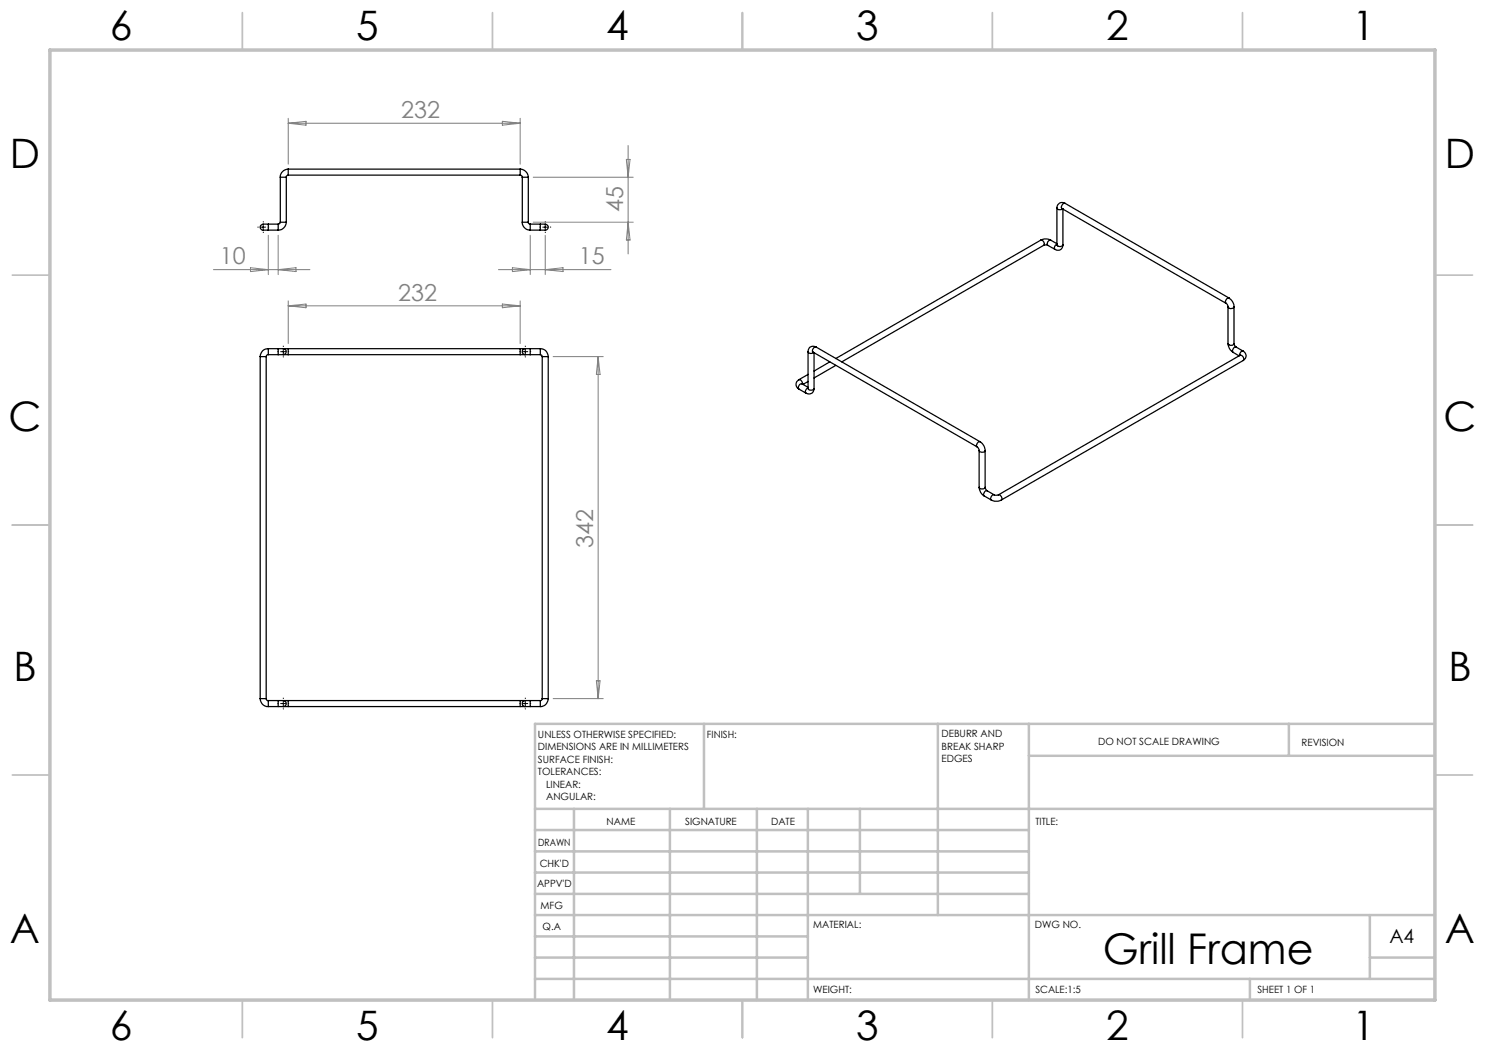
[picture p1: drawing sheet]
<svg xmlns="http://www.w3.org/2000/svg" width="297mm" height="210mm" viewBox="0 0 297 210" stroke-linecap="round" stroke-linejoin="round" font-family="sans-serif">
<g fill="none" stroke="#000" stroke-width=".2" stroke-dasharray="15.2 1.3 1.3 1.3">
<path d="M51.7 45.4h-.1M52.7 44.4v-.1M52.7 46.4v.1M53.7 45.4h.1M108.1 45.4h-.1M109.1 44.4v-.1M109.1 46.4v.1M110.1 45.4h.1M55.7 70.3h-.1M56.7 69.3v-.1M56.7 71.3v.1M57.7 70.3h.1"/>
<path d="M104.1 70.3h-.1M105.1 69.3v-.1M105.1 71.3v.1M106.1 70.3h.1M56.7 139.7v-.1M105.1 139.7v-.1M55.7 140.7h-.1M56.7 141.7v.1M57.7 140.7h.1M104.1 140.7h-.1M105.1 141.7v.1M106.1 140.7h.1"/>
</g>
<path d="M52.1 45.4h1M52.6 44.9v1M108.5 45.4h1M109 44.9v1M56.1 70.3h1M56.7 69.8v1M104.5 70.3h1.1M105.1 69.8v1M56.1 140.7h1M56.7 140.2v1M104.5 140.7h1.1M105.1 140.2v1" fill="none" stroke="#000" stroke-width=".2"/>
<g fill="none" stroke="#c0c0c0" stroke-width=".35">
<path d="M48.5 2.5v7.5M98.5 2.5v7.5M148.5 2.5v7.5M198.5 2.5v7.5M248.5 2.5v7.5M2.5 55h7.5M287 55h7.5M2.5 105h7.5M287 105h7.5M2.5 155h7.5M287 155h7.5M48.5 200v7.5"/>
<path d="M98.5 200v7.5M148.5 200v7.5M198.5 200v7.5M248.5 200v7.5"/>
</g>
<g fill="none" stroke="#c0c0c0" stroke-width=".5">
<path d="M140.8 144.8v17M187.6 144.8v38.2M205.8 144.8v55.2M205.8 151.2h81.2M257.8 144.8v6.4M287 144.8h-180v55.2M107 161.8h180M107 178.8h98.8M107 174.5h98.8M107 170.3h98.8M107 166h98.8M114.8 161.8v38.2"/>
<path d="M134 161.8v38.2M151.4 161.8v38.2M161.6 161.8v38.2M172 161.8v17M107 195.8h180M107 191.5h54.6M107 187.3h54.6M107 183h180M250 195.8v4.2M274 191.5h13M274 183v12.8"/>
</g>
<path d="M10 10h277v190h-277z" fill="none" stroke="#c0c0c0" stroke-width=".7"/>
<g fill="none" stroke="#808080" stroke-width=".2">
<path d="M57.6 23.7v9.1M57.6 24.7h46.4M57.6 24.7l3.6-.4v.7zM100.5 24.3l3.5 .4-3.5 .3zM104 23.7v9.1M106.6 35.4h20M125.3 31.9h.7l-.4 3.5zM125.6 29.1v21.7M42.7 53.9h19.3M50.1 53.5l3.6 .4-3.6 .4zM53.7 47.1v7.8M55.6 47.1v7.8"/>
<path d="M55.6 53.9l3.6-.4v.8zM99.7 53.9h22.5M102.5 53.5l3.5 .4-3.5 .4zM106 47.1v7.8M106.6 44.4h20M109 47.1v7.8M109 53.9l3.6-.4v.8zM125.6 44.4l.4 3.6h-.7zM57.6 60.2v8.5M57.6 61.2l3.6-.4v.8zM57.6 61.2h46.4M100.5 60.8l3.5 .4-3.5 .4z"/>
<path d="M104 60.2v8.5M110.6 71.3h10M119.6 71.3v68.4M119.6 71.3l.4 3.6h-.7zM110.6 139.7h10M119.3 136.2h.7l-.4 3.5z"/>
</g>
<g fill="none" stroke="#000" stroke-width=".25">
<path d="M56.1 35.4h1.2M56.1 35.4v9M57.3 35.4v9M57.6 35l-.3 .2v.2M57.6 33.8a1.63 1.63 0 0 0-1.5 1.6M57.6 33.8v1.2M57.6 33.8h46.4M57.6 35h46.4M104 35l.4 .2 .1 .2M104 33.8a1.69 1.69 0 0 1 1.7 1.6M104 33.8v1.2M104.5 35.4h1.2"/>
<path d="M104.5 35.4v9M105.7 35.4v9M53.7 44.8h-.6a.65 .65 0 0 0-.9 .4 .65 .65 0 0 0 .4 .8h1.1M53.7 44.8v1.2M53.7 44.8h1.9M53.7 46h1.9M55.6 44.8v1.2M56.1 44.4l-.2 .4h-.3M56.1 44.4h1.2M57.3 44.4a1.63 1.63 0 0 1-1.7 1.6M104.5 44.4a1.57 1.57 0 0 0 1.5 1.6M104.5 44.4h1.2"/>
<path d="M105.7 44.4v.3l.3 .1M106 44.8v1.2M106 44.8h2.1M106 46h2.1M108.1 44.8h.5a.65 .65 0 0 1 .9 .4 .65 .65 0 0 1-.5 .8h-.9M108.1 44.8v1.2M208.1 48a2.17 2.17 0 0 1 2 0M208.1 48a.69 .69 0 0 1 .6 1.1M208.1 48l-41 23.7M208.7 49.1h.8M208.7 49.1l-40.4 23.3M209.5 49.1l1.5 .8"/>
<path d="M210.1 48a.67 .67 0 0 0-.6 1.1M210.1 48l1.3 .7M211.4 41.6a.72 .72 0 0 0 1.1 .2M211.4 49a.68 .68 0 0 0 1.2 0M211.4 48.8a.78 .78 0 0 0-.4 1.1M211.4 41.6v7.4M212.4 41.7h.1M212.4 41.7l32.8 19M212.6 49a1 1 0 0 1-.5 .9 1 1 0 0 1-1.1 0M212.6 41.8v7.2M213 40.7a1.04 1.04 0 0 0-1.1-.1 1.04 1.04 0 0 0-.5 1M213 40.7a.7 .7 0 0 0-.6 1"/>
<path d="M213 40.7l32.8 18.9M245.8 59.6a2.14 2.14 0 0 1 1 1.8M245.8 59.6a.7 .7 0 0 0-.6 1.1M52 71.3h1.2M52 71.3v68.4M53.2 71.3v68.4M53.7 70.9l-.4 .1-.1 .3M53.7 69.7a1.57 1.57 0 0 0-1.7 1.6M53.7 69.7v1.2M53.7 69.7h1.9M53.7 70.9h1.9M55.6 70.9h1.1"/>
<path d="M55.6 69.7h1.1M55.6 69.7v1.2M56.7 69.7h.9M56.7 70.9h.9M56.7 69.7a.6 .6 0 0 1 .6 .6 .6 .6 0 0 1-.6 .6M57.6 69.7v1.2M57.6 69.7h46.4M57.6 70.9h46.4M104 69.7h1.1M104 70.9h1.1M104 69.7v1.2M105.1 70.9h.9"/>
<path d="M105.1 69.7h.9M105.1 69.7a.6 .6 0 0 0-.6 .6 .6 .6 0 0 0 .6 .6M106 69.7v1.2M106 69.7h2.1M106 70.9h2.1M108.1 70.9l.2 .1 .1 .3M108.1 69.7a1.57 1.57 0 0 1 1.5 1.6M108.1 69.7v1.2M108.4 71.3h1.2M108.4 71.3v68.4M109.6 71.3v68.4M159.8 75.9a1.06 1.06 0 0 0 0 1.9"/>
<path d="M159.8 75.9a.71 .71 0 0 1 .7 .9M159.8 77.8l1.4 .8M160.4 76.8h.1M160.4 76.8a.74 .74 0 0 0-.6 1M160.4 76.8l1.2 .7M161.6 77.7h.1M161.6 70.3a.71 .71 0 0 0 1.1 .2M161.6 77.7a.72 .72 0 0 0 1.2 0M161.6 77.6a.74 .74 0 0 0-.4 1M161.6 70.3v7.4M161.6 76.3l-1 .6M161.6 74.9l-1.8 1"/>
<path d="M162.6 70.4h.1M162.6 70.4l32.8 19 .4 .7M162.8 77.7a1.02 1.02 0 0 1-.5 1 1.02 1.02 0 0 1-1.1-.1M162.8 70.6v7.1M163.2 69.4a1.04 1.04 0 0 0-1.1 0 1.04 1.04 0 0 0-.5 .9M163.2 69.4a.67 .67 0 0 0-.6 1M163.2 69.4l32.8 19M165.9 72.4l-3.1 1.8M167.1 73.1l-4.3 2.5M245.2 60.7l.2 .1 .2 .6M245.6 68.7a2.19 2.19 0 0 0 1 1.8M245.6 61.4a.68 .68 0 0 0 1.2 0"/>
<path d="M245.6 68.7a.68 .68 0 0 0 1.2 0M245.6 61.4v7.3M246.6 70.5l1.2 .7M246.8 68.7l.1 .4 .3 .3M246.8 61.4v7.3M247.2 69.4a.7 .7 0 0 0-.6 1.1M247.2 69.4l1.4 .8M248 71h.1M248 71a.71 .71 0 0 1 .6 1.1M248 71l-48.3 28M248.6 70.2a1.05 1.05 0 0 1 .6 1 1.05 1.05 0 0 1-.6 .9M248.6 70.2a.74 .74 0 0 0-.7 .9"/>
<path d="M248.6 72.1l-48.3 27.9M195.8 97.5a2.07 2.07 0 0 0 1 1.7M195.8 90.1a.69 .69 0 0 0 1.2 0M195.8 97.5a.72 .72 0 0 0 1.2 0M195.8 90.1v7.4M196 88.4a2.14 2.14 0 0 1 1 1.7M196 88.4a.7 .7 0 0 0-.6 1M196.8 99.2l1.5 .8M197 97.5l.4 .7M197 90.1v7.4M197.4 98.2a.67 .67 0 0 0-.6 1M197.4 98.2l1.5 .8"/>
<path d="M198.9 99h.8M198.9 99a.67 .67 0 0 0-.6 1M199.7 99a.67 .67 0 0 1 .6 1M198.3 100a2.17 2.17 0 0 0 2 0M52 139.7a1.57 1.57 0 0 0 1.7 1.6M52 139.7h1.2M53.2 139.7l.2 .4h.3M108.4 139.7l-.1 .4h-.2M108.4 139.7h1.2M109.6 139.7a1.57 1.57 0 0 1-1.5 1.6M53.7 140.1v1.2M53.7 141.3h1.9"/>
<path d="M53.7 140.1h1.9M55.6 140.1h1.1M55.6 141.3h1.1M55.6 140.1v1.2M56.7 141.3h.9M56.7 140.1h.9M56.7 140.1a.6 .6 0 0 1 .6 .6 .6 .6 0 0 1-.6 .6M57.6 140.1v1.2M57.6 141.3h46.4M57.6 140.1h46.4M104 141.3h1.1M104 140.1h1.1"/>
<path d="M104 140.1v1.2M105.1 140.1h.9M105.1 141.3h.9M105.1 140.1a.6 .6 0 0 0-.6 .6 .6 .6 0 0 0 .6 .6M106 140.1v1.2M106 141.3h2.1M106 140.1h2.1M108.1 140.1v1.2"/>
</g>
<text font-size="8.5" x="220.5" y="192.7">Grill Frame</text>
<g font-size="8.1">
<text x="22" y="8">6</text>
<text x="71.2" y="8">5</text>
<text x="121.2" y="8">4</text>
<text x="171.3" y="8">3</text>
<text x="221.3" y="8">2</text>
<text x="270.5" y="8">1</text>
<text x="2" y="33.6">D</text>
<text x="289" y="33.6">D</text>
<text x="1.7" y="86.1">C</text>
<text x="288.7" y="86.1">C</text>
<text x="2.7" y="136.1">B</text>
<text x="289.7" y="136.1">B</text>
<text x="2" y="188.6">A</text>
<text x="289" y="188.6">A</text>
<text x="22" y="208">6</text>
<text x="71.2" y="208">5</text>
<text x="121.2" y="208">4</text>
<text x="171.3" y="208">3</text>
<text x="221.3" y="208">2</text>
<text x="270.5" y="208">1</text>
</g>
<g font-size="4.7" fill="#808080">
<text x="80.2" y="23.6">232</text>
<text x="124.6" y="42.5" transform="rotate(-90 124.6 42.5)">45</text>
<text x="44" y="52.9">10</text>
<text x="115.8" y="52.9">15</text>
<text x="79.6" y="60.1">232</text>
<text x="118.6" y="109.7" transform="rotate(-90 118.6 109.7)">342</text>
</g>
<text font-size="3.9" x="277.9" y="188.5">A4</text>
<g font-size="2">
<text x="107.6" y="147.6">UNLESS OTHERWISE SPECIFIED:</text>
<text x="141.4" y="147.6">FINISH:</text>
<text x="188.3" y="147.5">DEBURR AND</text>
<text x="188.3" y="150">BREAK SHARP</text>
<text x="219.6" y="149">DO NOT SCALE DRAWING</text>
<text x="260.3" y="149.2">REVISION</text>
<text x="107.6" y="150.1">DIMENSIONS ARE IN MILLIMETERS</text>
<text x="107.6" y="152.6">SURFACE FINISH:</text>
<text x="107.6" y="155.1">TOLERANCES:</text>
<text x="188.3" y="152.5">EDGES</text>
<text x="109.2" y="157.6">LINEAR:</text>
<text x="109.2" y="160.1">ANGULAR:</text>
<text x="121.3" y="165">NAME</text>
<text x="137" y="164.9">SIGNATURE</text>
<text x="154.2" y="164.9">DATE</text>
<text x="207.1" y="164.9">TITLE:</text>
<text x="107.6" y="169.1">DRAWN</text>
<text x="107.9" y="173.3">CHK'D</text>
<text x="107.4" y="177.4">APPV'D</text>
<text x="108.1" y="181.8">MFG</text>
<text x="108.5" y="186">Q.A</text>
<text x="162.6" y="185.5">MATERIAL:</text>
<text x="207" y="185.5">DWG NO.</text>
<text x="162.6" y="198.5">WEIGHT:</text>
<text x="207.1" y="198.6">SCALE:1:5</text>
<text x="251.5" y="198.6">SHEET 1 OF 1</text>
</g>
</svg>
